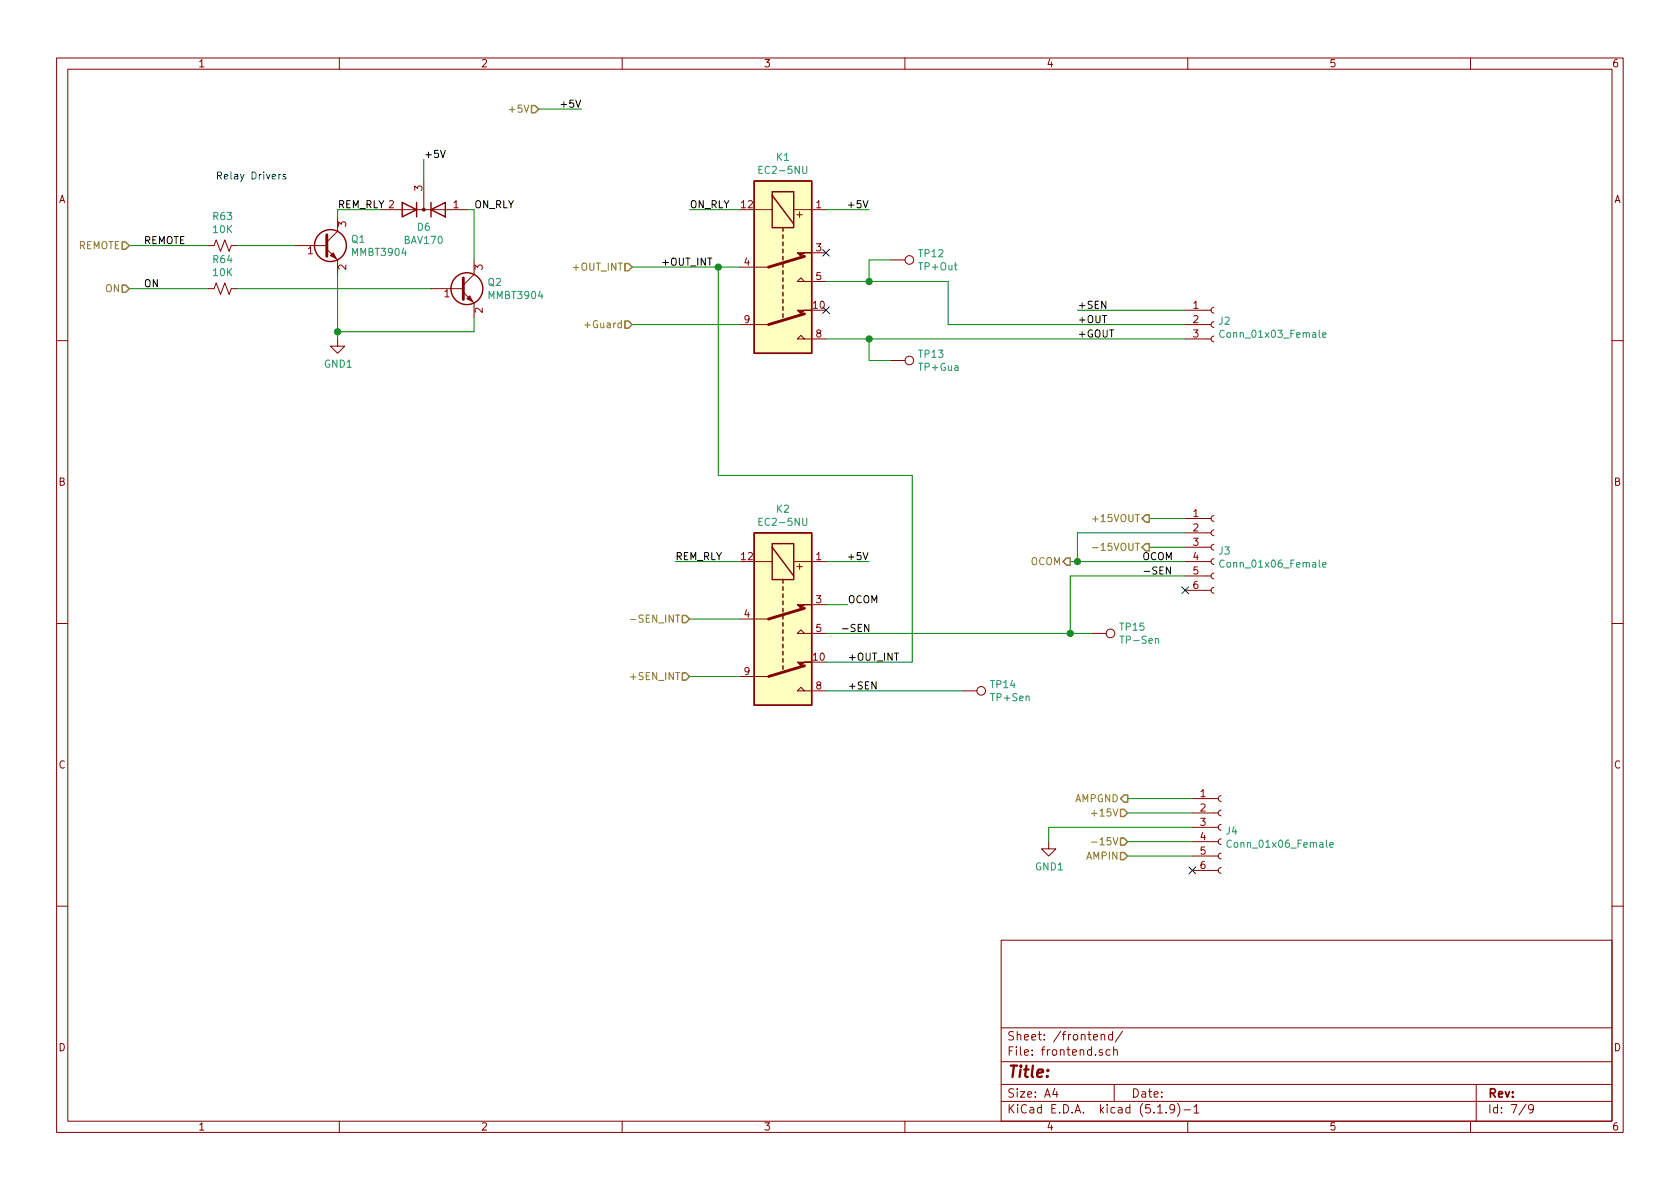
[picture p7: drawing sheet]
EESchema Schematic File Version 4
EELAYER 30 0
EELAYER END
$Descr A4 11693 8268
encoding utf-8
Sheet 7 9
Title ""
Date ""
Rev ""
Comp ""
Comment1 ""
Comment2 ""
Comment3 ""
Comment4 ""
$EndDescr
$Comp
L Relay:EC2-5NU K2
U 1 1
P 5450 4300
F 0 "K2" V 4683 4300 50  0000 C CNN
F 1 "EC2-5NU" V 4774 4300 50  0000 C CNN
F 2 "DYI SMU:Kemet-EC2-5NU-0" H 5450 4300 50  0001 C CNN
F 3 "https://content.kemet.com/datasheets/KEM_R7002_EC2_EE2.pdf" H 5450 4300 50  0001 C CNN
F 4 "KEMET" H 5450 4300 50  0001 C CNN "Manufacturer"
F 5 "EC2-5NU" H 5450 4300 50  0001 C CNN "partnr"
	1    5450 4300
	0    1    1    0   
$EndComp
$Comp
L Relay:EC2-5NU K1
U 1 1
P 5450 1850
F 0 "K1" V 4683 1850 50  0000 C CNN
F 1 "EC2-5NU" V 4774 1850 50  0000 C CNN
F 2 "DYI SMU:Kemet-EC2-5NU-0" H 5450 1850 50  0001 C CNN
F 3 "https://content.kemet.com/datasheets/KEM_R7002_EC2_EE2.pdf" H 5450 1850 50  0001 C CNN
F 4 "KEMET" H 5450 1850 50  0001 C CNN "Manufacturer"
F 5 "EC2-5NU" H 5450 1850 50  0001 C CNN "partnr"
	1    5450 1850
	0    1    1    0   
$EndComp
Wire Wire Line
	5750 3900 6050 3900
Text Label 6050 3900 2    50   ~ 0
+5V
Wire Wire Line
	5750 1450 6050 1450
Text Label 6050 1450 2    50   ~ 0
+5V
Wire Wire Line
	3750 750  4050 750 
Text Label 4050 750  2    50   ~ 0
+5V
Text HLabel 3750 750  0    50   Input ~ 0
+5V
Wire Wire Line
	5150 3900 4700 3900
Wire Wire Line
	5150 1450 4800 1450
Text HLabel 4400 1850 0    50   Input ~ 0
+OUT_INT
Wire Wire Line
	5150 2250 4400 2250
Text HLabel 4400 2250 0    50   Input ~ 0
+Guard
$Comp
L Connector:Conn_01x03_Female J2
U 1 1
P 8450 2250
F 0 "J2" H 8478 2276 50  0000 L CNN
F 1 "Conn_01x03_Female" H 8478 2185 50  0000 L CNN
F 2 "Connectors_Phoenix:PhoenixContact_MC-G_03x3.81mm_Angled" H 8450 2250 50  0001 C CNN
F 3 "~" H 8450 2250 50  0001 C CNN
F 4 "On Shore Technology" H 8450 2250 50  0001 C CNN "Manufacturer"
F 5 "OSTOQ033251 " H 8450 2250 50  0001 C CNN "partnr"
	1    8450 2250
	1    0    0    -1  
$EndComp
Wire Wire Line
	5750 2350 6050 2350
Wire Wire Line
	8250 2250 6600 2250
Wire Wire Line
	6600 2250 6600 1950
Text Label 7500 2350 0    50   ~ 0
+GOUT
Text Label 7500 2250 0    50   ~ 0
+OUT
Text Label 7500 2150 0    50   ~ 0
+SEN
Wire Wire Line
	7500 2150 8250 2150
$Comp
L Connector:TestPoint TP?
U 1 1
P 6200 2500
AR Path="/60D3C9B1" Ref="TP?"  Part="1" 
AR Path="/608790AA/60D3C9B1" Ref="TP?"  Part="1" 
AR Path="/60990492/60D3C9B1" Ref="TP?"  Part="1" 
AR Path="/60C8A7E7/60D3C9B1" Ref="TP?"  Part="1" 
AR Path="/60D2C4D2/60D3C9B1" Ref="TP13"  Part="1" 
F 0 "TP13" V 6154 2688 50  0000 L CNN
F 1 "TP+Gua" V 6245 2688 50  0000 L CNN
F 2 "Measurement_Points:Measurement_Point_Round-SMD-Pad_Small" H 6400 2500 50  0001 C CNN
F 3 "~" H 6400 2500 50  0001 C CNN
	1    6200 2500
	0    1    1    0   
$EndComp
$Comp
L Connector:TestPoint TP?
U 1 1
P 6200 1800
AR Path="/60D3CCBC" Ref="TP?"  Part="1" 
AR Path="/608790AA/60D3CCBC" Ref="TP?"  Part="1" 
AR Path="/60990492/60D3CCBC" Ref="TP?"  Part="1" 
AR Path="/60C8A7E7/60D3CCBC" Ref="TP?"  Part="1" 
AR Path="/60D2C4D2/60D3CCBC" Ref="TP12"  Part="1" 
F 0 "TP12" V 6154 1988 50  0000 L CNN
F 1 "TP+Out" V 6245 1988 50  0000 L CNN
F 2 "Measurement_Points:Measurement_Point_Round-SMD-Pad_Small" H 6400 1800 50  0001 C CNN
F 3 "~" H 6400 1800 50  0001 C CNN
	1    6200 1800
	0    1    1    0   
$EndComp
Wire Wire Line
	6200 1800 6050 1800
Wire Wire Line
	6200 2500 6050 2500
Wire Wire Line
	6050 2500 6050 2350
Connection ~ 6050 2350
Wire Wire Line
	6050 2350 8250 2350
Wire Wire Line
	5750 1950 6050 1950
Wire Wire Line
	6050 1800 6050 1950
Connection ~ 6050 1950
Wire Wire Line
	6050 1950 6600 1950
Wire Wire Line
	5150 4700 4800 4700
Text HLabel 4800 4700 0    50   Input ~ 0
+SEN_INT
Wire Wire Line
	5150 4300 4800 4300
Text HLabel 4800 4300 0    50   Input ~ 0
-SEN_INT
Wire Wire Line
	5750 4600 6350 4600
$Comp
L Connector:TestPoint TP?
U 1 1
P 6700 4800
AR Path="/60D4E8FF" Ref="TP?"  Part="1" 
AR Path="/608790AA/60D4E8FF" Ref="TP?"  Part="1" 
AR Path="/60990492/60D4E8FF" Ref="TP?"  Part="1" 
AR Path="/60C8A7E7/60D4E8FF" Ref="TP?"  Part="1" 
AR Path="/60D2C4D2/60D4E8FF" Ref="TP14"  Part="1" 
F 0 "TP14" V 6654 4988 50  0000 L CNN
F 1 "TP+Sen" V 6745 4988 50  0000 L CNN
F 2 "Measurement_Points:Measurement_Point_Round-SMD-Pad_Small" H 6900 4800 50  0001 C CNN
F 3 "~" H 6900 4800 50  0001 C CNN
	1    6700 4800
	0    1    1    0   
$EndComp
$Comp
L Connector:Conn_01x06_Female J3
U 1 1
P 8450 3800
F 0 "J3" H 8478 3776 50  0000 L CNN
F 1 "Conn_01x06_Female" H 8478 3685 50  0000 L CNN
F 2 "Connectors_Phoenix:PhoenixContact_MC-G_06x3.81mm_Angled" H 8450 3800 50  0001 C CNN
F 3 "~" H 8450 3800 50  0001 C CNN
F 4 "On Shore Technology" H 8450 3800 50  0001 C CNN "Manufacturer"
F 5 "OSTOQ063251" H 8450 3800 50  0001 C CNN "partnr"
	1    8450 3800
	1    0    0    -1  
$EndComp
Wire Wire Line
	8250 3600 8000 3600
Text HLabel 8000 3600 0    50   Output ~ 0
+15VOUT
Wire Wire Line
	8250 3700 7500 3700
Wire Wire Line
	8250 3800 8000 3800
Text HLabel 8000 3800 0    50   Output ~ 0
-15VOUT
Text HLabel 7450 3900 0    50   Output ~ 0
OCOM
Wire Wire Line
	8250 4000 7450 4000
Wire Wire Line
	7450 4000 7450 4400
Wire Wire Line
	7450 4400 5750 4400
Text Label 7950 4000 0    50   ~ 0
-SEN
Text Label 5850 4400 0    50   ~ 0
-SEN
Text Label 5900 4800 0    50   ~ 0
+SEN
Wire Wire Line
	5750 4200 5900 4200
Text Label 5900 4200 0    50   ~ 0
OCOM
Text Label 5900 4600 0    50   ~ 0
+OUT_INT
Wire Wire Line
	5750 4800 6700 4800
Text Label 7950 3900 0    50   ~ 0
OCOM
Wire Wire Line
	7450 3900 7500 3900
Wire Wire Line
	4400 1850 5000 1850
Text Label 4600 1850 0    50   ~ 0
+OUT_INT
Wire Wire Line
	5000 1850 5000 3300
Wire Wire Line
	5000 3300 6350 3300
Connection ~ 5000 1850
Wire Wire Line
	5000 1850 5150 1850
$Comp
L Connector:TestPoint TP?
U 1 1
P 7600 4400
AR Path="/60D79265" Ref="TP?"  Part="1" 
AR Path="/608790AA/60D79265" Ref="TP?"  Part="1" 
AR Path="/60990492/60D79265" Ref="TP?"  Part="1" 
AR Path="/60C8A7E7/60D79265" Ref="TP?"  Part="1" 
AR Path="/60D2C4D2/60D79265" Ref="TP15"  Part="1" 
F 0 "TP15" V 7554 4588 50  0000 L CNN
F 1 "TP-Sen" V 7645 4588 50  0000 L CNN
F 2 "Measurement_Points:Measurement_Point_Round-SMD-Pad_Small" H 7800 4400 50  0001 C CNN
F 3 "~" H 7800 4400 50  0001 C CNN
	1    7600 4400
	0    1    1    0   
$EndComp
Wire Wire Line
	7600 4400 7450 4400
Connection ~ 7450 4400
NoConn ~ 8250 4100
Wire Wire Line
	6350 3300 6350 4600
$Comp
L Connector:Conn_01x06_Female J4
U 1 1
P 8500 5750
F 0 "J4" H 8528 5726 50  0000 L CNN
F 1 "Conn_01x06_Female" H 8528 5635 50  0000 L CNN
F 2 "Connectors_Molex:Molex_KK-6410-06_06x2.54mm_Straight" H 8500 5750 50  0001 C CNN
F 3 "~" H 8500 5750 50  0001 C CNN
F 4 "Molex KK" H 8500 5750 50  0001 C CNN "Manufacturer"
F 5 "WM2704-ND‎" H 8500 5750 50  0001 C CNN "partnr"
	1    8500 5750
	1    0    0    -1  
$EndComp
Wire Wire Line
	8300 5550 7850 5550
Text HLabel 7850 5550 0    50   Output ~ 0
AMPGND
Wire Wire Line
	8300 5650 7850 5650
Text HLabel 7850 5650 0    50   Input ~ 0
+15V
Wire Wire Line
	8300 5850 7850 5850
Text HLabel 7850 5850 0    50   Input ~ 0
-15V
Wire Wire Line
	8300 5950 7850 5950
Text HLabel 7850 5950 0    50   Input ~ 0
AMPIN
$Comp
L Device:R_Small_US R?
U 1 1
P 1550 1700
AR Path="/60FDA47D" Ref="R?"  Part="1" 
AR Path="/60D2C4D2/60FDA47D" Ref="R63"  Part="1" 
F 0 "R63" V 1345 1700 50  0000 C CNN
F 1 "10K" V 1436 1700 50  0000 C CNN
F 2 "Resistors_SMD:R_0603" H 1550 1700 50  0001 C CNN
F 3 "~" H 1550 1700 50  0001 C CNN
F 4 "Yageo" H 1550 1700 50  0001 C CNN "Manufacturer"
F 5 "RT0603FRE0710KL" H 1550 1700 50  0001 C CNN "partnr"
	1    1550 1700
	0    1    1    0   
$EndComp
$Comp
L Device:R_Small_US R?
U 1 1
P 1550 2000
AR Path="/60FDA483" Ref="R?"  Part="1" 
AR Path="/60D2C4D2/60FDA483" Ref="R64"  Part="1" 
F 0 "R64" V 1345 2000 50  0000 C CNN
F 1 "10K" V 1436 2000 50  0000 C CNN
F 2 "Resistors_SMD:R_0603" H 1550 2000 50  0001 C CNN
F 3 "~" H 1550 2000 50  0001 C CNN
F 4 "Yageo" H 1550 2000 50  0001 C CNN "Manufacturer"
F 5 "RT0603FRE0710KL" H 1550 2000 50  0001 C CNN "partnr"
	1    1550 2000
	0    1    1    0   
$EndComp
$Comp
L Transistor_BJT:MMBT3904 Q?
U 1 1
P 2250 1700
AR Path="/60FDA489" Ref="Q?"  Part="1" 
AR Path="/60D2C4D2/60FDA489" Ref="Q1"  Part="1" 
F 0 "Q1" H 2441 1746 50  0000 L CNN
F 1 "MMBT3904" H 2441 1655 50  0000 L CNN
F 2 "TO_SOT_Packages_SMD:SOT-23" H 2450 1625 50  0001 L CIN
F 3 "https://www.onsemi.com/pub/Collateral/2N3903-D.PDF" H 2250 1700 50  0001 L CNN
F 4 "MMBT3904" H 2250 1700 50  0001 C CNN "partnr"
	1    2250 1700
	1    0    0    -1  
$EndComp
$Comp
L Transistor_BJT:MMBT3904 Q?
U 1 1
P 3200 2000
AR Path="/60FDA48F" Ref="Q?"  Part="1" 
AR Path="/60D2C4D2/60FDA48F" Ref="Q2"  Part="1" 
F 0 "Q2" H 3391 2046 50  0000 L CNN
F 1 "MMBT3904" H 3391 1955 50  0000 L CNN
F 2 "TO_SOT_Packages_SMD:SOT-23" H 3400 1925 50  0001 L CIN
F 3 "https://www.onsemi.com/pub/Collateral/2N3903-D.PDF" H 3200 2000 50  0001 L CNN
F 4 "MMBT3904" H 3200 2000 50  0001 C CNN "partnr"
	1    3200 2000
	1    0    0    -1  
$EndComp
Wire Wire Line
	1650 1700 2050 1700
Wire Wire Line
	1650 2000 3000 2000
$Comp
L power:GND1 #PWR?
U 1 1
P 2350 2350
AR Path="/60FDA497" Ref="#PWR?"  Part="1" 
AR Path="/60D2C4D2/60FDA497" Ref="#PWR022"  Part="1" 
F 0 "#PWR022" H 2350 2100 50  0001 C CNN
F 1 "GND1" H 2355 2177 50  0000 C CNN
F 2 "" H 2350 2350 50  0001 C CNN
F 3 "" H 2350 2350 50  0001 C CNN
	1    2350 2350
	1    0    0    -1  
$EndComp
Wire Wire Line
	2350 1900 2350 2300
Wire Wire Line
	3300 2200 3300 2300
Wire Wire Line
	3300 2300 2350 2300
Connection ~ 2350 2300
Wire Wire Line
	2350 2300 2350 2350
$Comp
L parts:BAV170 D?
U 1 1
P 2950 1450
AR Path="/60FDA4A2" Ref="D?"  Part="1" 
AR Path="/60D2C4D2/60FDA4A2" Ref="D6"  Part="1" 
F 0 "D6" H 2950 1575 50  0000 C CNN
F 1 "BAV170" H 2950 1666 50  0000 C CNN
F 2 "TO_SOT_Packages_SMD:SOT-23" H 2950 1450 50  0001 C CNN
F 3 "https://no.mouser.com/datasheet/2/115/ds30234-820460.pdf" H 2950 1450 50  0001 C CNN
F 4 "Diodes Incorporated" H 2950 1450 50  0001 C CNN "Manufacturer"
F 5 "BAV170Q-7-F" H 2950 1450 50  0001 C CNN "partnr"
	1    2950 1450
	-1   0    0    1   
$EndComp
Wire Wire Line
	2350 1500 2350 1450
Wire Wire Line
	2350 1450 2650 1450
Wire Wire Line
	3250 1450 3300 1450
Wire Wire Line
	3300 1450 3300 1800
Text Label 2350 1450 0    50   ~ 0
REM_RLY
Text Label 3300 1450 0    50   ~ 0
ON_RLY
Wire Wire Line
	2950 1250 2950 1100
Text Label 2950 1100 0    50   ~ 0
+5V
Text Notes 1500 1250 0    50   ~ 0
Relay Drivers
Wire Wire Line
	1450 1700 900  1700
Wire Wire Line
	1450 2000 900  2000
Text Label 1000 1700 0    50   ~ 0
REMOTE
Text Label 1000 2000 0    50   ~ 0
ON
Text Label 4800 1450 0    50   ~ 0
ON_RLY
Text Label 4700 3900 0    50   ~ 0
REM_RLY
Text HLabel 900  1700 0    50   Input ~ 0
REMOTE
Text HLabel 900  2000 0    50   Input ~ 0
ON
NoConn ~ 5750 1750
NoConn ~ 5750 2150
$Comp
L power:GND1 #PWR?
U 1 1
P 7300 5850
AR Path="/6027435F" Ref="#PWR?"  Part="1" 
AR Path="/60D2C4D2/6027435F" Ref="#PWR0109"  Part="1" 
F 0 "#PWR0109" H 7300 5600 50  0001 C CNN
F 1 "GND1" H 7305 5677 50  0000 C CNN
F 2 "" H 7300 5850 50  0001 C CNN
F 3 "" H 7300 5850 50  0001 C CNN
	1    7300 5850
	1    0    0    -1  
$EndComp
Wire Wire Line
	7300 5750 7300 5850
Wire Wire Line
	7300 5750 8300 5750
NoConn ~ 8300 6050
Wire Wire Line
	7500 3700 7500 3900
Connection ~ 7500 3900
Wire Wire Line
	7500 3900 8250 3900
$EndSCHEMATC
